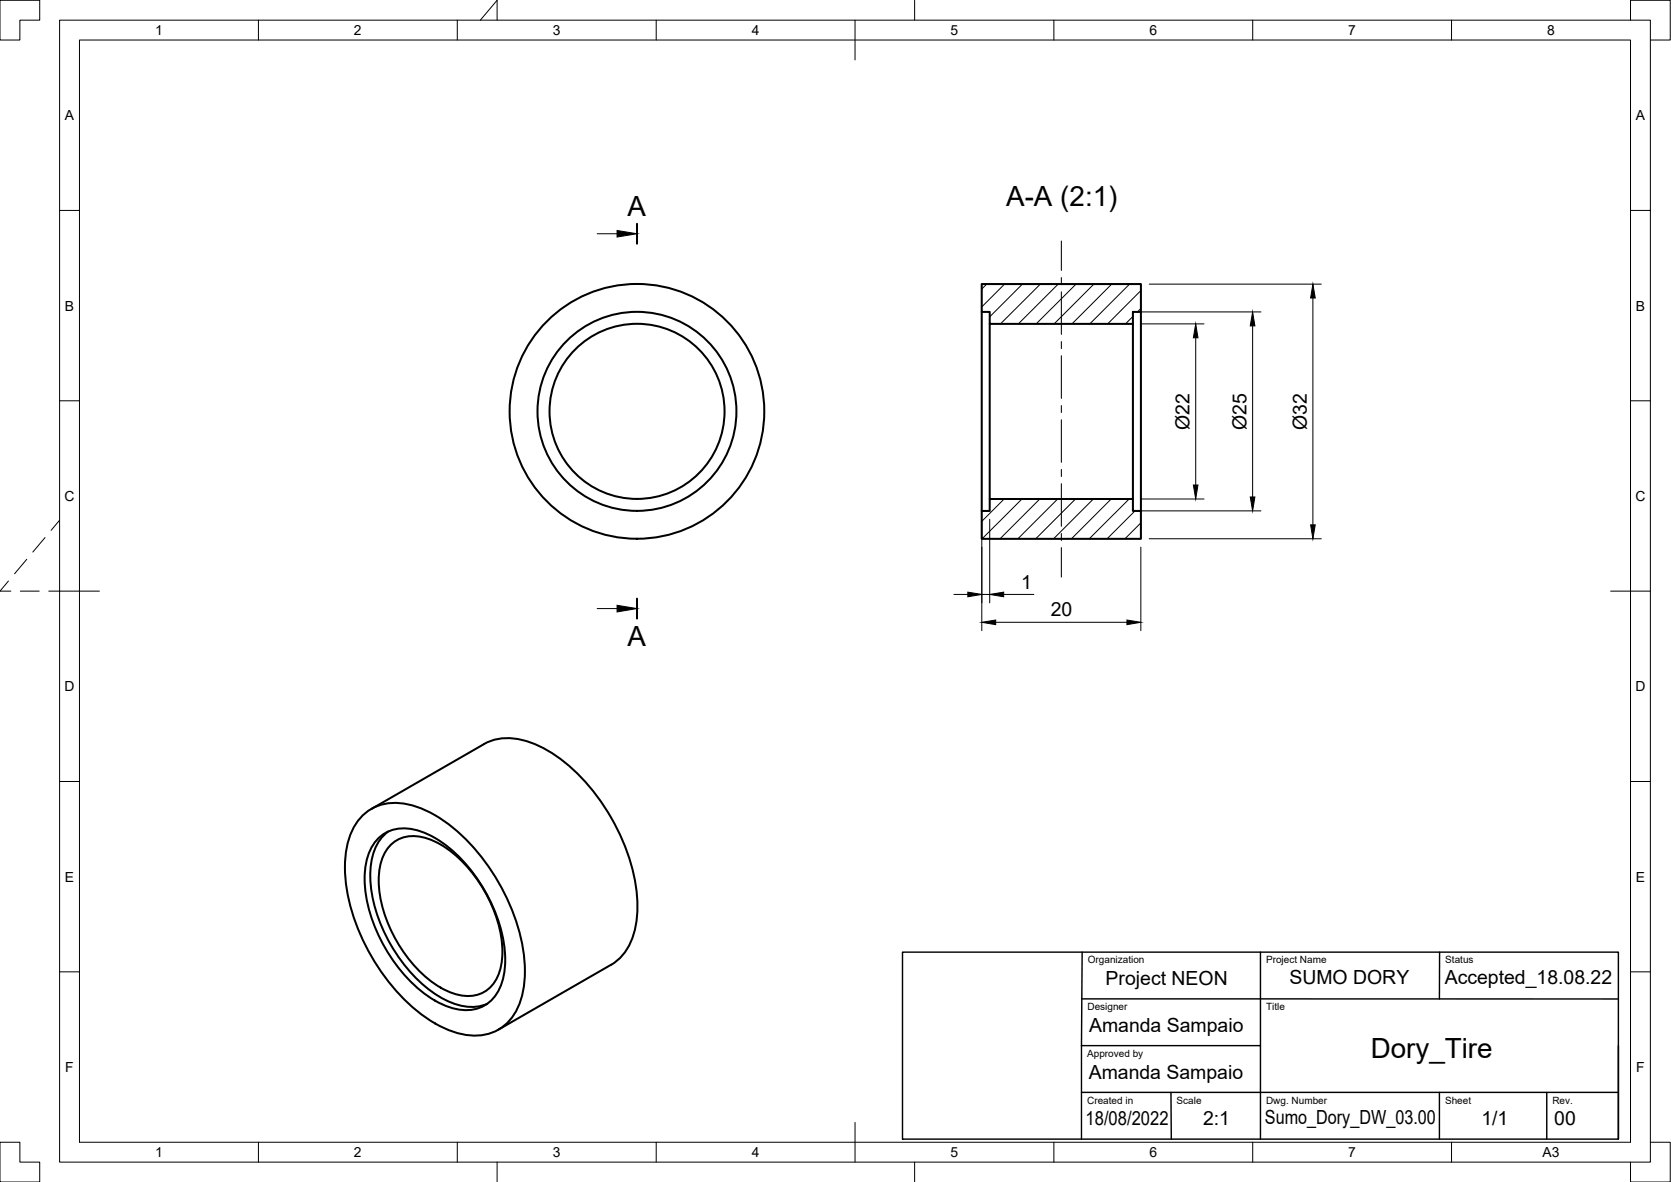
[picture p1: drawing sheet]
<svg xmlns="http://www.w3.org/2000/svg" width="420mm" height="297mm" viewBox="0 0 420 297" stroke-linecap="round" stroke-linejoin="round" font-family="sans-serif">
<!-- layer: Visible -->
<g fill="none" stroke="#000" stroke-width=".51">
<path d="M246.8 71.4h40.1v7h-2v3h-36v-3h-2.1zM246.8 78.4v50M286.9 78.4v50M248.9 81.4v44M284.9 81.4v44M248.9 125.4h36v3h2v7h-40.1v-7h2.1zM121.7 187l-28.3 16.3M121.7 187a13.9 13.9 0 0 1 11.9-.4 40.8 40.8 0 0 1 18.8 16.8 46.5 46.5 0 0 1 7.9 25.4 16.7 16.7 0 0 1-5.5 12.9l-29.5 17M91.1 205a12.3 12.3 0 0 1 12.8-2.5 36.6 36.6 0 0 1 17.8 13.7 49.1 49.1 0 0 1 10.3 27.9 17.9 17.9 0 0 1-4.4 12.9 12.3 12.3 0 0 1-12.8 2.6 36.6 36.6 0 0 1-17.8-13.7 49.1 49.1 0 0 1-10.3-27.9 17.9 17.9 0 0 1 4.4-13zM95.3 210.5a10.1 10.1 0 0 1 10.7-1.5 32 32 0 0 1 15.3 13.9 35.6 35.6 0 0 1 5.7 20.2 11.3 11.3 0 0 1-5.7 9.9 12.8 12.8 0 0 1-11.9-1.5 39.5 39.5 0 0 1-17.5-27 17.2 17.2 0 0 1 2.5-13zM97.6 209a12.5 12.5 0 0 0-4.5 9.9 38.3 38.3 0 0 0 10.1 25.4 24.1 24.1 0 0 0 14.2 8.7 9.7 9.7 0 0 0 5.1-.8M97.9 212.7a8.6 8.6 0 0 1 9.7-1.9 28.4 28.4 0 0 1 14.2 13 30.4 30.4 0 0 1 4.4 17.2 9.6 9.6 0 0 1-5.5 8.8 11.4 11.4 0 0 1-9.9-1.6 34.4 34.4 0 0 1-15.6-27 12.7 12.7 0 0 1 2.7-8.5z"/>
<circle cx="160.2" cy="103.4" r="25"/>
<circle cx="160.2" cy="103.4" r="32"/>
<circle cx="160.2" cy="103.4" r="22"/>
</g>
<!-- layer: Border -->
<g fill="none" stroke="#000" stroke-width=".25">
<path d="M0 .1h10v5h-5v5h-5zM15 5.1h400v286.9h-400zM20 10.1h390v276.9h-390zM65 5.1v5M115 5.1v5M120.8 5.1l4.2-5v5M165 5.1v5M215 5.1v10M230 .1v5M265 5.1v5M315 5.1v5M365 5.1v5"/>
<path d="M410 5.1v-5h10v10h-5M15 52.9h5M410 52.9h5M15 100.7h5M410 100.7h5M11.3 135.1l-3 3.6M15 130.7l-2.2 2.6M2.1 146l-2.1 2.6h2.7M5.1 148.6h4.8M6.7 140.6l-3 3.6M12.3 148.6h12.7M405 148.6h10"/>
<path d="M15 196.4h5M410 196.4h5M15 244.2h5M410 244.2h5M0 287h5v5h5v5h-10zM65 287v5M115 287v5M125 292v5M165 287v5M215 282.1v9.9M230 292v5M265 287v5"/>
<path d="M315 287v5M365 287v5M415 287h5v10h-10v-5"/>
</g>
<!-- layer: TitleBlock -->
<path d="M226.9 239.3h180v47h-180zM272.1 239.3l-.2 23.5M316.9 239.3v23.5M362 239.3l-.1 11.7M272 251h134.9M271.9 262.8h45v23.5M271.9 262.8v23.5M271.9 274.5h135M294.4 274.5l.1 11.8M361.9 274.5v11.8M388.9 274.5v11.8M406.9 262.8v23.5" fill="none" stroke="#000" stroke-width=".36"/>
<!-- layer: Hatching -->
<g fill="none" stroke="#000" stroke-width=".25">
<path d="M248.1 71.4l-1.2 1.2M252.6 71.4l-5.7 5.7M257.1 71.4l-8.2 8.2M261.6 71.4l-10 10M266.1 71.4l-10 10M270.6 71.4l-10.1 10M275 71.4l-10 10M279.5 71.4l-10 10M284 71.4l-10 10M284.9 79.5l-1.9 1.9M286.9 73l-8.4 8.4M286.9 77.5l-.9 .9"/>
<path d="M252.5 125.4l-5.6 5.6M257 125.4l-10 10M261.5 125.4l-10 10M265.9 125.4l-10 10M270.4 125.4l-10 10M274.9 125.4l-10 10M279.4 125.4l-10 10M283.9 125.4l-10 10M285.4 128.4l-7 7M286.9 131.4l-4 4"/>
</g>
<!-- layer: Annotations -->
<path d="M160.2 56.2v5M160.2 150.4v5.1" fill="none" stroke="#000" stroke-width=".51"/>
<path d="M150.2 58.7h5M150.2 152.9h5" fill="none" stroke="#000" stroke-width=".25"/>
<path d="M155.2 57.9l5 .8-5 .9zM155.2 152.1l5 .8-5 .9z" fill="#000" stroke="#000" stroke-width=".25"/>
<!-- layer: Dimensions -->
<g fill="none" stroke="#000" stroke-width=".25">
<path d="M287 78.4h30.1M289 71.4h43.2M330.1 74.9v57M287 81.4h15.7M300.7 84.9v37M315 81.9v43M246.9 130.5v28M248.9 130.5v21M286.9 137.5v21M287 125.4h15.7M287 128.4h30.1M289 135.4h43.2"/>
<path d="M239.9 149.4h3.5M246.9 149.4h2M250.4 156.4h33M252.4 149.4h7.5"/>
</g>
<path d="M330.1 71.4l.6 3.5h-1.2zM300.7 81.4l.5 3.5h-1.1zM315 78.4l.5 3.5h-1.1zM300.1 121.9h1.1l-.5 3.5zM314.4 124.9h1.1l-.5 3.5zM329.5 131.9h1.2l-.6 3.5zM243.4 148.8l3.5 .6-3.5 .6zM246.9 156.4l3.5-.6v1.2zM248.9 149.4l3.5-.6v1.2zM283.4 155.8l3.5 .6-3.5 .6z" fill="#000" stroke="#000" stroke-width=".25"/>
<!-- layer: Center Lines -->
<path d="M266.9 60.6v7.4M266.9 69.8v1.8M266.9 73.3v10.7M266.9 85.8v1.8M266.9 89.4v10.7M266.9 101.9v1.8M266.9 105.5v10.7M266.9 118v1.8M266.9 121.5v10.8M266.9 134.1v1.7M266.9 137.6v7.4" fill="none" stroke="#000" stroke-width=".25"/>
<g font-size="7">
<text x="253" y="51.7">A-A (2:1)</text>
<text x="157.8" y="54.2">A</text>
<text x="157.8" y="162.4">A</text>
<text x="344.7" y="265.8">Dory_Tire</text>
</g>
<g font-size="4.9">
<text x="299.1" y="108" transform="rotate(-90 299.1 108)">Ø22</text>
<text x="328.6" y="108" transform="rotate(-90 328.6 108)">Ø32</text>
<text x="313.4" y="108" transform="rotate(-90 313.4 108)">Ø25</text>
<text x="256.7" y="148">1</text>
<text x="264.2" y="154.9">20</text>
<text x="278" y="247.6">Project NEON</text>
<text x="324.2" y="247.4">SUMO DORY</text>
<text x="363.3" y="247.4">Accepted_18.08.22</text>
<text x="273.8" y="259.3">Amanda Sampaio</text>
<text x="273.7" y="271.1">Amanda Sampaio</text>
<text x="273" y="282.8">18/08/2022</text>
<text x="302.5" y="282.8">2:1</text>
<text x="318.1" y="282.5">Sumo_Dory_DW_03.00</text>
<text x="372.5" y="282.8">1/1</text>
<text x="390.8" y="282.8">00</text>
</g>
<g font-size="3.5">
<text x="39" y="8.8">1</text>
<text x="89" y="8.8">2</text>
<text x="139" y="8.8">3</text>
<text x="189" y="8.8">4</text>
<text x="239" y="8.8">5</text>
<text x="289" y="8.8">6</text>
<text x="339" y="8.8">7</text>
<text x="389" y="8.8">8</text>
<text x="16.3" y="30.2">A</text>
<text x="411.3" y="30.2">A</text>
<text x="16.3" y="78">B</text>
<text x="411.3" y="78">B</text>
<text x="16.2" y="125.9">C</text>
<text x="411.2" y="125.9">C</text>
<text x="16.2" y="173.7">D</text>
<text x="411.2" y="173.7">D</text>
<text x="16.3" y="221.6">E</text>
<text x="411.3" y="221.6">E</text>
<text x="16.4" y="269.4">F</text>
<text x="411.4" y="269.4">F</text>
<text x="39" y="290.8">1</text>
<text x="89" y="290.8">2</text>
<text x="139" y="290.8">3</text>
<text x="189" y="290.8">4</text>
<text x="239" y="290.8">5</text>
<text x="289" y="290.8">6</text>
<text x="339" y="290.8">7</text>
<text x="387.8" y="290.8">A3</text>
</g>
<g font-size="2.5">
<text x="273.5" y="242.1">Organization</text>
<text x="318.3" y="242.1">Project Name</text>
<text x="363.4" y="242.1">Status</text>
<text x="273.4" y="253.8">Designer</text>
<text x="318.3" y="253.8">Title</text>
<text x="273.3" y="265.6">Approved by</text>
<text x="273.3" y="277.3">Created in</text>
<text x="295.8" y="277.3">Scale</text>
<text x="318.3" y="277.3">Dwg. Number</text>
<text x="363.3" y="277.3">Sheet</text>
<text x="390.3" y="277.3">Rev.</text>
</g>
</svg>
